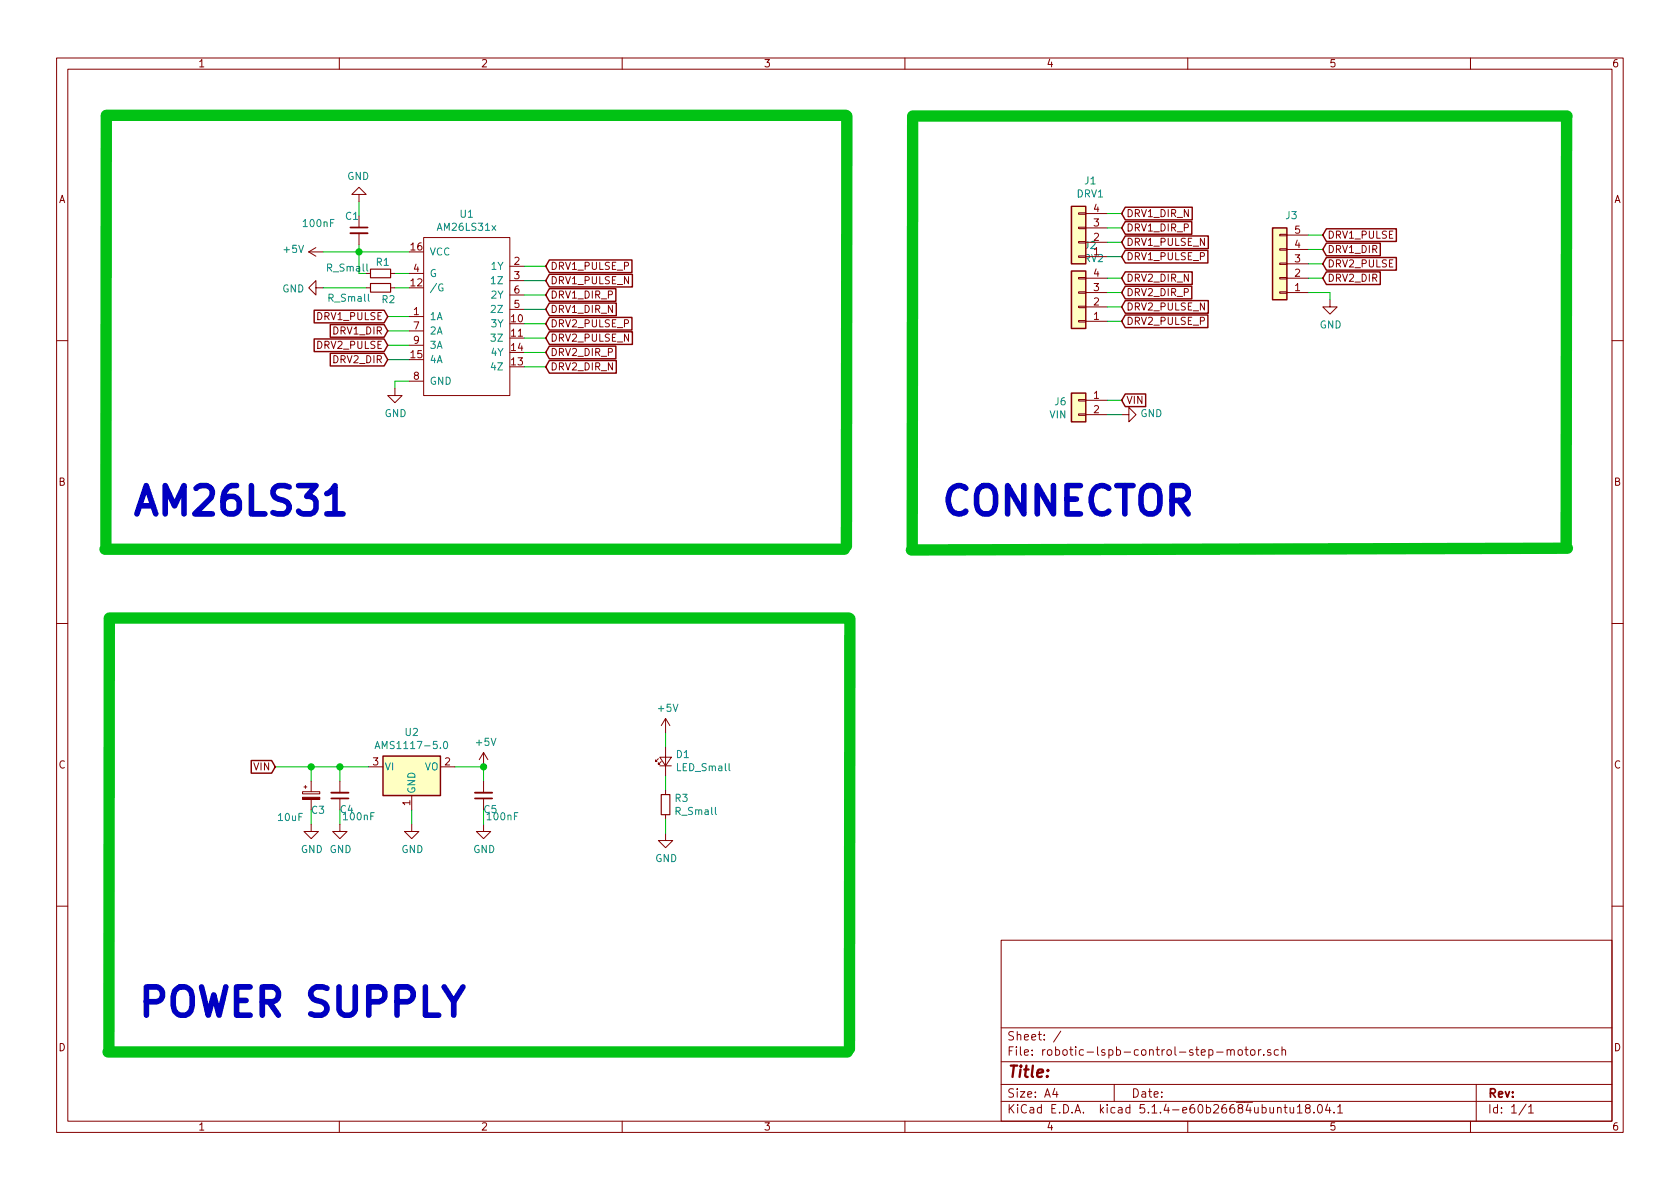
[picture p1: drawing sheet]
EESchema Schematic File Version 4
LIBS:robotic-lspb-control-step-motor-cache
EELAYER 30 0
EELAYER END
$Descr A4 11693 8268
encoding utf-8
Sheet 1 1
Title ""
Date ""
Rev ""
Comp ""
Comment1 ""
Comment2 ""
Comment3 ""
Comment4 ""
$EndDescr
$Comp
L AM26LS31x:AM26LS31x U1
U 1 1
P 2949 2744
F 0 "U1" H 3249 4009 50  0000 C CNN
F 1 "AM26LS31x" H 3249 3918 50  0000 C CNN
F 2 "Package_DIP:DIP-16_W7.62mm_LongPads" H 2949 2644 50  0001 C CNN
F 3 "" H 2949 2644 50  0001 C CNN
	1    2949 2744
	1    0    0    -1  
$EndComp
Text GLabel 2699 2194 0    50   Input ~ 0
DRV1_PULSE
Text GLabel 2699 2294 0    50   Input ~ 0
DRV1_DIR
Text GLabel 2699 2394 0    50   Input ~ 0
DRV2_PULSE
Text GLabel 2699 2494 0    50   Input ~ 0
DRV2_DIR
Wire Wire Line
	2699 2194 2849 2194
Wire Wire Line
	2699 2294 2849 2294
Wire Wire Line
	2699 2394 2849 2394
Wire Wire Line
	2699 2494 2849 2494
$Comp
L power:GND #PWR05
U 1 1
P 2749 2694
F 0 "#PWR05" H 2749 2444 50  0001 C CNN
F 1 "GND" H 2754 2521 50  0000 C CNN
F 2 "" H 2749 2694 50  0001 C CNN
F 3 "" H 2749 2694 50  0001 C CNN
	1    2749 2694
	1    0    0    -1  
$EndComp
Wire Wire Line
	2749 2694 2749 2644
Wire Wire Line
	2749 2644 2849 2644
$Comp
L Device:C_Small C1
U 1 1
P 2499 1594
F 0 "C1" H 2399 1694 50  0000 L CNN
F 1 "100nF" H 2099 1644 50  0000 L CNN
F 2 "Capacitor_SMD:C_0805_2012Metric" H 2499 1594 50  0001 C CNN
F 3 "~" H 2499 1594 50  0001 C CNN
	1    2499 1594
	1    0    0    -1  
$EndComp
Wire Wire Line
	2499 1694 2499 1744
Connection ~ 2499 1744
Wire Wire Line
	2499 1744 2249 1744
$Comp
L power:GND #PWR03
U 1 1
P 2499 1394
F 0 "#PWR03" H 2499 1144 50  0001 C CNN
F 1 "GND" H 2504 1221 50  0000 C CNN
F 2 "" H 2499 1394 50  0001 C CNN
F 3 "" H 2499 1394 50  0001 C CNN
	1    2499 1394
	-1   0    0    1   
$EndComp
Wire Wire Line
	2499 1394 2499 1494
$Comp
L Device:R_Small R1
U 1 1
P 2649 1894
F 0 "R1" V 2569 1909 50  0000 C CNN
F 1 "R_Small" V 2609 1664 50  0000 C CNN
F 2 "Resistor_THT:R_Axial_DIN0207_L6.3mm_D2.5mm_P10.16mm_Horizontal" H 2649 1894 50  0001 C CNN
F 3 "~" H 2649 1894 50  0001 C CNN
	1    2649 1894
	0    1    1    0   
$EndComp
Wire Wire Line
	2549 1894 2499 1894
Wire Wire Line
	2499 1894 2499 1744
Wire Wire Line
	2749 1894 2849 1894
$Comp
L Device:R_Small R2
U 1 1
P 2649 1994
F 0 "R2" V 2729 2049 50  0000 C CNN
F 1 "R_Small" V 2719 1774 50  0000 C CNN
F 2 "Resistor_THT:R_Axial_DIN0207_L6.3mm_D2.5mm_P10.16mm_Horizontal" H 2649 1994 50  0001 C CNN
F 3 "~" H 2649 1994 50  0001 C CNN
	1    2649 1994
	0    1    1    0   
$EndComp
Wire Wire Line
	2749 1994 2849 1994
$Comp
L power:GND #PWR02
U 1 1
P 2249 1994
F 0 "#PWR02" H 2249 1744 50  0001 C CNN
F 1 "GND" V 2254 1866 50  0000 R CNN
F 2 "" H 2249 1994 50  0001 C CNN
F 3 "" H 2249 1994 50  0001 C CNN
	1    2249 1994
	0    1    1    0   
$EndComp
Wire Wire Line
	2249 1994 2549 1994
Text GLabel 9208 1627 2    50   Input ~ 0
DRV1_PULSE
Text GLabel 9208 1727 2    50   Input ~ 0
DRV1_DIR
Text GLabel 9208 1827 2    50   Input ~ 0
DRV2_PULSE
Text GLabel 9208 1927 2    50   Input ~ 0
DRV2_DIR
Wire Wire Line
	9108 1627 9208 1627
Wire Wire Line
	9108 1727 9208 1727
Wire Wire Line
	9108 1827 9208 1827
Wire Wire Line
	9108 1927 9208 1927
$Comp
L power:GND #PWR08
U 1 1
P 9258 2077
F 0 "#PWR08" H 9258 1827 50  0001 C CNN
F 1 "GND" H 9263 1904 50  0000 C CNN
F 2 "" H 9258 2077 50  0001 C CNN
F 3 "" H 9258 2077 50  0001 C CNN
	1    9258 2077
	1    0    0    -1  
$EndComp
Wire Wire Line
	9108 2027 9258 2027
Wire Wire Line
	9258 2027 9258 2077
Text GLabel 3799 1844 2    50   Input ~ 0
DRV1_PULSE_P
Text GLabel 3799 1944 2    50   Input ~ 0
DRV1_PULSE_N
Text GLabel 3799 2244 2    50   Input ~ 0
DRV2_PULSE_P
Text GLabel 3799 2344 2    50   Input ~ 0
DRV2_PULSE_N
Text GLabel 3799 2044 2    50   Input ~ 0
DRV1_DIR_P
Text GLabel 3799 2144 2    50   Input ~ 0
DRV1_DIR_N
Text GLabel 3799 2444 2    50   Input ~ 0
DRV2_DIR_P
Text GLabel 3799 2544 2    50   Input ~ 0
DRV2_DIR_N
Wire Wire Line
	3649 1844 3799 1844
Wire Wire Line
	3649 1944 3799 1944
Wire Wire Line
	3799 2044 3649 2044
Wire Wire Line
	3649 2144 3799 2144
Wire Wire Line
	3799 2244 3649 2244
Wire Wire Line
	3649 2344 3799 2344
Wire Wire Line
	3799 2444 3649 2444
Wire Wire Line
	3649 2544 3799 2544
Text GLabel 7808 1777 2    50   Input ~ 0
DRV1_PULSE_P
Text GLabel 7808 1677 2    50   Input ~ 0
DRV1_PULSE_N
Text GLabel 7808 2227 2    50   Input ~ 0
DRV2_PULSE_P
Text GLabel 7808 2127 2    50   Input ~ 0
DRV2_PULSE_N
Text GLabel 7808 1577 2    50   Input ~ 0
DRV1_DIR_P
Text GLabel 7808 1477 2    50   Input ~ 0
DRV1_DIR_N
Text GLabel 7808 1927 2    50   Input ~ 0
DRV2_DIR_N
Text GLabel 7808 2027 2    50   Input ~ 0
DRV2_DIR_P
Wire Wire Line
	7808 1477 7708 1477
Wire Wire Line
	7808 1577 7708 1577
Wire Wire Line
	7808 1677 7708 1677
Wire Wire Line
	7808 1777 7708 1777
Wire Wire Line
	7808 1927 7708 1927
Wire Wire Line
	7808 2027 7708 2027
Wire Wire Line
	7808 2127 7708 2127
Wire Wire Line
	7808 2227 7708 2227
$Comp
L Device:LED_Small D1
U 1 1
P 4633 5292
F 0 "D1" V 4679 5224 50  0000 R CNN
F 1 "LED_Small" V 4588 5224 50  0000 R CNN
F 2 "LED_THT:LED_D3.0mm" V 4633 5292 50  0001 C CNN
F 3 "~" V 4633 5292 50  0001 C CNN
	1    4633 5292
	0    -1   -1   0   
$EndComp
$Comp
L Device:R_Small R3
U 1 1
P 4633 5592
F 0 "R3" H 4692 5638 50  0000 L CNN
F 1 "R_Small" H 4692 5547 50  0000 L CNN
F 2 "Resistor_THT:R_Axial_DIN0207_L6.3mm_D2.5mm_P10.16mm_Horizontal" H 4633 5592 50  0001 C CNN
F 3 "~" H 4633 5592 50  0001 C CNN
	1    4633 5592
	1    0    0    -1  
$EndComp
$Comp
L power:GND #PWR07
U 1 1
P 4633 5792
F 0 "#PWR07" H 4633 5542 50  0001 C CNN
F 1 "GND" H 4638 5619 50  0000 C CNN
F 2 "" H 4633 5792 50  0001 C CNN
F 3 "" H 4633 5792 50  0001 C CNN
	1    4633 5792
	1    0    0    -1  
$EndComp
$Comp
L power:+5V #PWR06
U 1 1
P 4633 5092
F 0 "#PWR06" H 4633 4942 50  0001 C CNN
F 1 "+5V" H 4648 5265 50  0000 C CNN
F 2 "" H 4633 5092 50  0001 C CNN
F 3 "" H 4633 5092 50  0001 C CNN
	1    4633 5092
	1    0    0    -1  
$EndComp
Wire Wire Line
	4633 5092 4633 5192
Wire Wire Line
	4633 5392 4633 5492
Wire Wire Line
	4633 5692 4633 5792
$Comp
L Connector_Generic:Conn_01x02 J6
U 1 1
P 7508 2777
F 0 "J6" H 7588 2769 50  0000 L CNN
F 1 "VIN" H 7588 2678 50  0000 L CNN
F 2 "TerminalBlock:TerminalBlock_bornier-2_P5.08mm" H 7508 2777 50  0001 C CNN
F 3 "~" H 7508 2777 50  0001 C CNN
	1    7508 2777
	-1   0    0    -1  
$EndComp
$Comp
L power:GND #PWR0102
U 1 1
P 7808 2877
F 0 "#PWR0102" H 7808 2627 50  0001 C CNN
F 1 "GND" V 7813 2749 50  0000 R CNN
F 2 "" H 7808 2877 50  0001 C CNN
F 3 "" H 7808 2877 50  0001 C CNN
	1    7808 2877
	0    -1   -1   0   
$EndComp
Wire Wire Line
	7708 2777 7808 2777
Wire Wire Line
	7708 2877 7808 2877
$Comp
L Regulator_Linear:AMS1117-5.0 U2
U 1 1
P 2866 5329
F 0 "U2" H 2866 5571 50  0000 C CNN
F 1 "AMS1117-5.0" H 2866 5480 50  0000 C CNN
F 2 "Package_TO_SOT_SMD:SOT-223-3_TabPin2" H 2866 5529 50  0001 C CNN
F 3 "http://www.advanced-monolithic.com/pdf/ds1117.pdf" H 2966 5079 50  0001 C CNN
	1    2866 5329
	1    0    0    -1  
$EndComp
$Comp
L Device:C_Small C4
U 1 1
P 2366 5529
F 0 "C4" H 2266 5629 50  0000 L CNN
F 1 "100nF" H 2116 5679 50  0000 L CNN
F 2 "Capacitor_SMD:C_0805_2012Metric" H 2366 5529 50  0001 C CNN
F 3 "~" H 2366 5529 50  0001 C CNN
	1    2366 5529
	-1   0    0    1   
$EndComp
$Comp
L Device:CP_Small C3
U 1 1
P 2166 5529
F 0 "C3" H 2266 5429 50  0000 R CNN
F 1 "10uF" H 2116 5379 50  0000 R CNN
F 2 "Capacitor_THT:CP_Radial_D5.0mm_P2.50mm" H 2166 5529 50  0001 C CNN
F 3 "~" H 2166 5529 50  0001 C CNN
	1    2166 5529
	1    0    0    -1  
$EndComp
$Comp
L power:GND #PWR010
U 1 1
P 2366 5729
F 0 "#PWR010" H 2366 5479 50  0001 C CNN
F 1 "GND" H 2371 5556 50  0000 C CNN
F 2 "" H 2366 5729 50  0001 C CNN
F 3 "" H 2366 5729 50  0001 C CNN
	1    2366 5729
	1    0    0    -1  
$EndComp
$Comp
L power:GND #PWR09
U 1 1
P 2166 5729
F 0 "#PWR09" H 2166 5479 50  0001 C CNN
F 1 "GND" H 2171 5556 50  0000 C CNN
F 2 "" H 2166 5729 50  0001 C CNN
F 3 "" H 2166 5729 50  0001 C CNN
	1    2166 5729
	1    0    0    -1  
$EndComp
Wire Wire Line
	2366 5729 2366 5629
Wire Wire Line
	2166 5729 2166 5629
Text GLabel 7808 2777 2    50   Input ~ 0
VIN
$Comp
L power:+5V #PWR01
U 1 1
P 2249 1744
F 0 "#PWR01" H 2249 1594 50  0001 C CNN
F 1 "+5V" V 2264 1872 50  0000 L CNN
F 2 "" H 2249 1744 50  0001 C CNN
F 3 "" H 2249 1744 50  0001 C CNN
	1    2249 1744
	0    -1   -1   0   
$EndComp
Text GLabel 1916 5329 0    50   Input ~ 0
VIN
Wire Wire Line
	2366 5429 2366 5329
Wire Wire Line
	2366 5329 2566 5329
Wire Wire Line
	2166 5429 2166 5329
Wire Wire Line
	2166 5329 2366 5329
Connection ~ 2366 5329
Wire Wire Line
	1916 5329 2166 5329
Connection ~ 2166 5329
$Comp
L power:GND #PWR011
U 1 1
P 2866 5729
F 0 "#PWR011" H 2866 5479 50  0001 C CNN
F 1 "GND" H 2871 5556 50  0000 C CNN
F 2 "" H 2866 5729 50  0001 C CNN
F 3 "" H 2866 5729 50  0001 C CNN
	1    2866 5729
	1    0    0    -1  
$EndComp
Wire Wire Line
	2866 5629 2866 5729
$Comp
L Device:C_Small C5
U 1 1
P 3366 5529
F 0 "C5" H 3266 5629 50  0000 L CNN
F 1 "100nF" H 3116 5679 50  0000 L CNN
F 2 "Capacitor_SMD:C_0805_2012Metric" H 3366 5529 50  0001 C CNN
F 3 "~" H 3366 5529 50  0001 C CNN
	1    3366 5529
	-1   0    0    1   
$EndComp
$Comp
L power:GND #PWR013
U 1 1
P 3366 5729
F 0 "#PWR013" H 3366 5479 50  0001 C CNN
F 1 "GND" H 3371 5556 50  0000 C CNN
F 2 "" H 3366 5729 50  0001 C CNN
F 3 "" H 3366 5729 50  0001 C CNN
	1    3366 5729
	1    0    0    -1  
$EndComp
Wire Wire Line
	3366 5729 3366 5629
Wire Wire Line
	3166 5329 3366 5329
Wire Wire Line
	3366 5329 3366 5429
$Comp
L power:+5V #PWR012
U 1 1
P 3366 5329
F 0 "#PWR012" H 3366 5179 50  0001 C CNN
F 1 "+5V" H 3381 5502 50  0000 C CNN
F 2 "" H 3366 5329 50  0001 C CNN
F 3 "" H 3366 5329 50  0001 C CNN
	1    3366 5329
	1    0    0    -1  
$EndComp
Connection ~ 3366 5329
$Comp
L Connector_Generic:Conn_01x04 J1
U 1 1
P 7508 1677
F 0 "J1" H 7426 1252 50  0000 C CNN
F 1 "DRV1" H 7426 1343 50  0000 C CNN
F 2 "TerminalBlock:TerminalBlock_bornier-4_P5.08mm" H 7508 1677 50  0001 C CNN
F 3 "~" H 7508 1677 50  0001 C CNN
	1    7508 1677
	-1   0    0    1   
$EndComp
$Comp
L Connector_Generic:Conn_01x04 J2
U 1 1
P 7508 2127
F 0 "J2" H 7426 1702 50  0000 C CNN
F 1 "DRV2" H 7426 1793 50  0000 C CNN
F 2 "TerminalBlock:TerminalBlock_bornier-4_P5.08mm" H 7508 2127 50  0001 C CNN
F 3 "~" H 7508 2127 50  0001 C CNN
	1    7508 2127
	-1   0    0    1   
$EndComp
Wire Wire Line
	2499 1744 2849 1744
$Comp
L Connector_Generic:Conn_01x05 J3
U 1 1
P 8908 1827
F 0 "J3" H 8826 1494 50  0000 C CNN
F 1 "Conn_01x05" H 8826 1493 50  0001 C CNN
F 2 "Connector_PinHeader_2.54mm:PinHeader_1x05_P2.54mm_Vertical" H 8908 1827 50  0001 C CNN
F 3 "~" H 8908 1827 50  0001 C CNN
	1    8908 1827
	-1   0    0    1   
$EndComp
Wire Notes Line width 79 style solid rgb(1, 194, 20)
	740  793  5887 793 
Wire Notes Line width 79 style solid rgb(1, 194, 20)
	731  3814 5878 3814
Wire Notes Line width 79 style solid rgb(1, 194, 20)
	737  3787 740  801 
Wire Notes Line width 79 style solid rgb(1, 194, 20)
	5892 3793 5895 798 
Wire Notes Line width 79 style solid rgb(1, 194, 20)
	761  4293 5908 4293
Wire Notes Line width 79 style solid rgb(1, 194, 20)
	752  7314 5899 7314
Wire Notes Line width 79 style solid rgb(1, 194, 20)
	758  7287 761  4301
Wire Notes Line width 79 style solid rgb(1, 194, 20)
	5913 7293 5916 4298
Wire Notes Line width 79 style solid rgb(1, 194, 20)
	6353 798  10908 798 
Wire Notes Line width 79 style solid rgb(1, 194, 20)
	6344 3819 10911 3807
Wire Notes Line width 79 style solid rgb(1, 194, 20)
	6350 3792 6353 806 
Wire Notes Line width 79 style solid rgb(1, 194, 20)
	10902 3798 10905 803 
Text Notes 909  3604 0    197  ~ 39
AM26LS31
Text Notes 6539 3604 0    197  ~ 39
CONNECTOR
Text Notes 947  7094 0    197  ~ 39
POWER SUPPLY
$EndSCHEMATC
